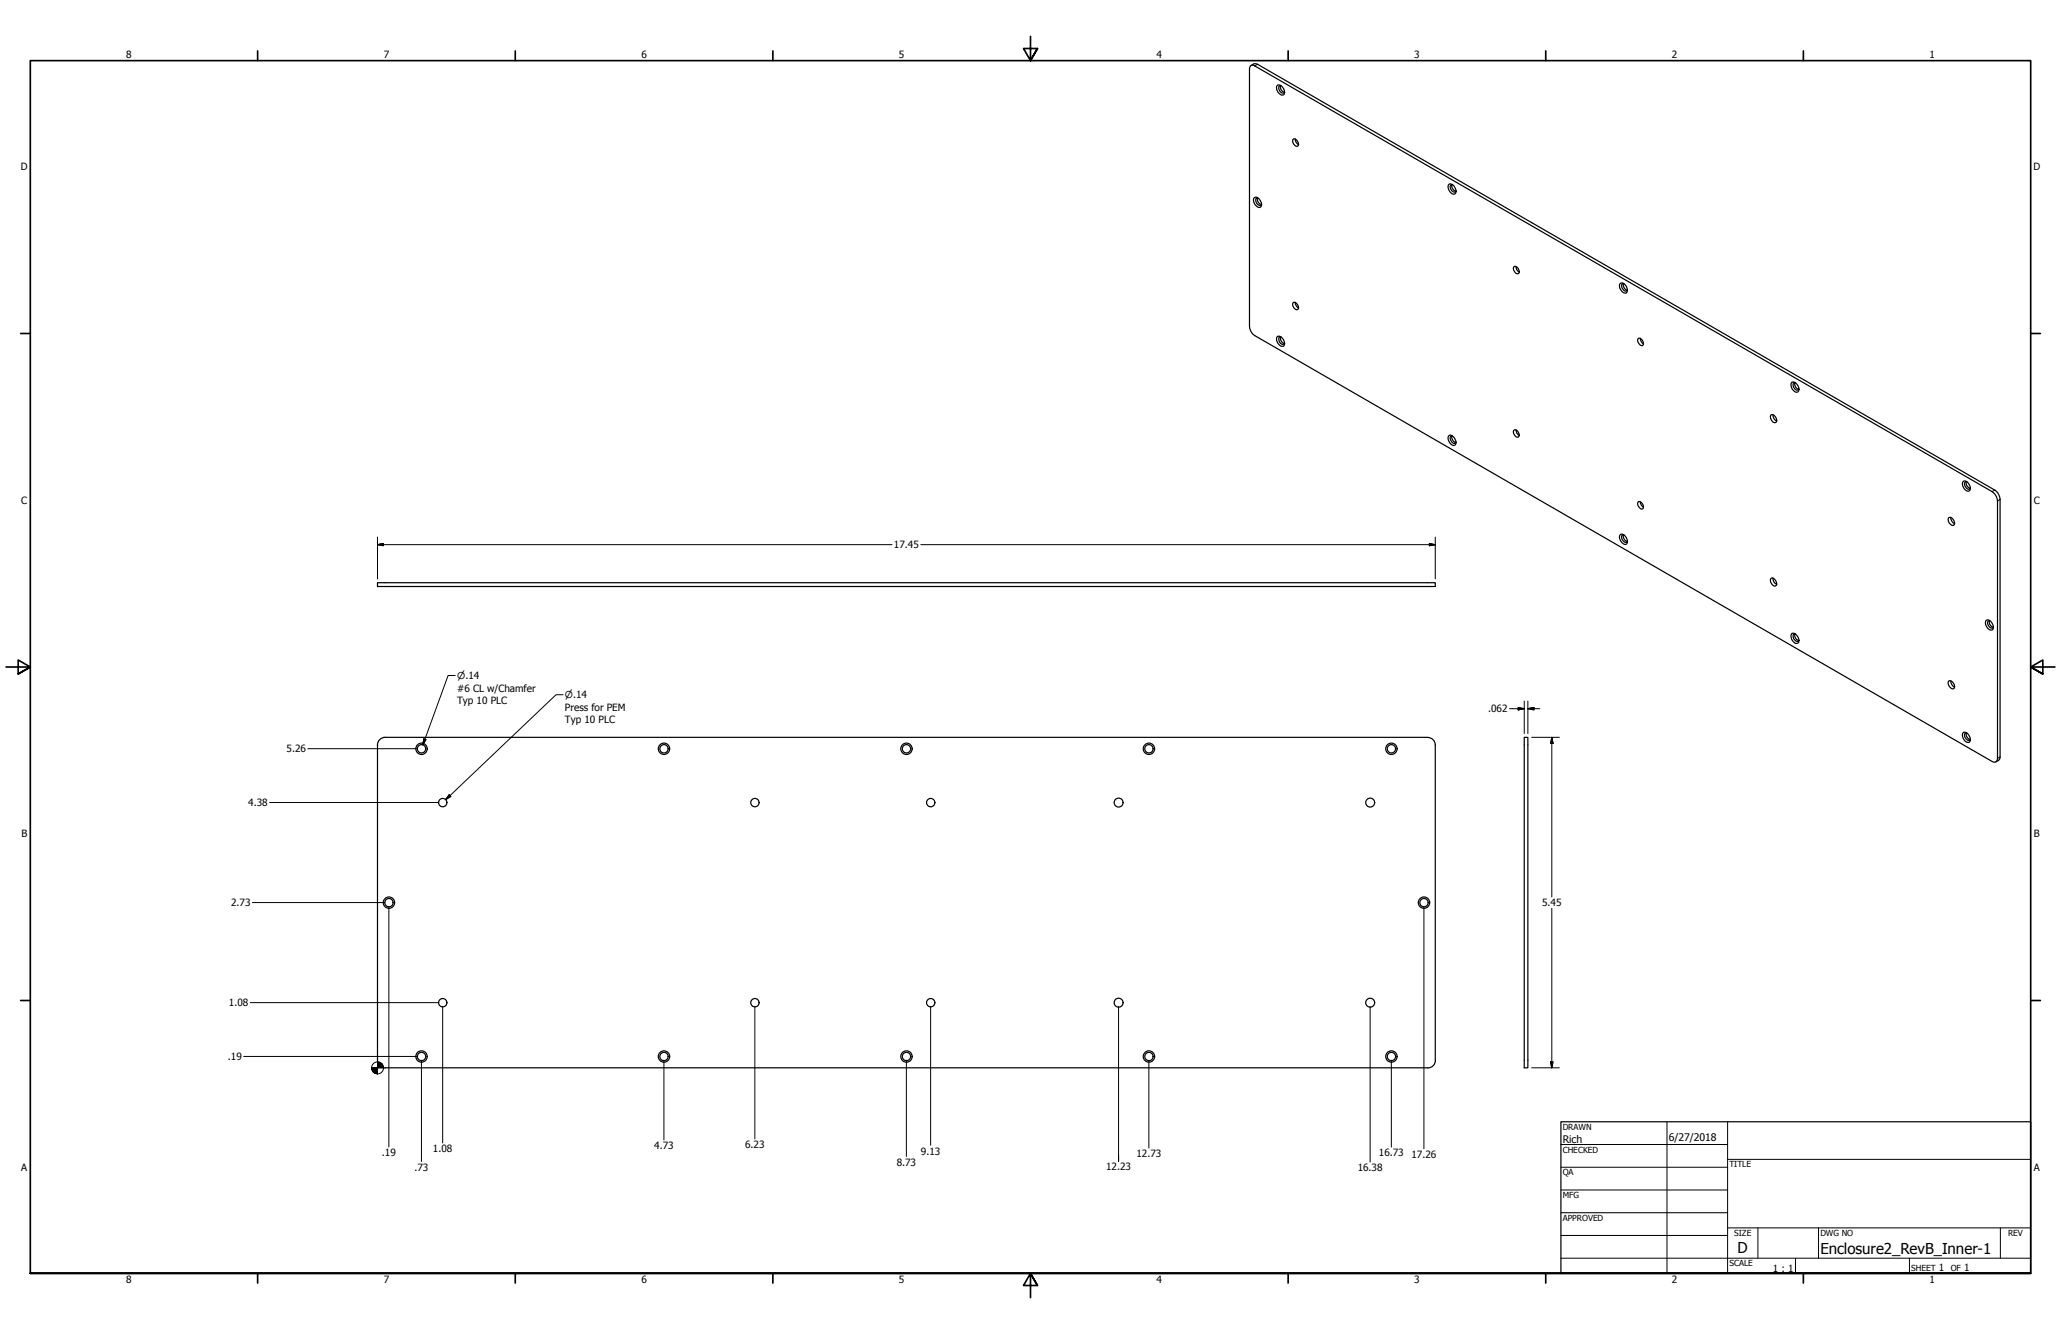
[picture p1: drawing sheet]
<svg xmlns="http://www.w3.org/2000/svg" width="864mm" height="559mm" viewBox="0 0 864 559" stroke-linecap="round" stroke-linejoin="round" font-family="sans-serif">
<!-- layer: Visible (ANSI) -->
<g fill="none" stroke="#000" stroke-width=".51">
<path d="M524 27.6l.5-.3 1.3 .3 308.9 178.3a5.1 5.1 0 0 1 2.3 4v107.8a1.39 1.39 0 0 1-.7 1.4 1.39 1.39 0 0 1-1.6-.1l-308.9-178.4a5 5 0 0 1-2.2-3.9v-107.8zM524.2 27.4a2.25 2.25 0 0 1 2.7-.5l309 178.4a4.8 4.8 0 0 1 2.2 3.9v107.9l-.7 1.4-1.1 .7M535.4 35.6a2.76 2.76 0 0 1 2.4 4.2 2.73 2.73 0 0 1-2.4-4.2zM536.6 35.9a2.33 2.33 0 0 0 1.6 2.8M536.8 35.9h-.5a1.83 1.83 0 0 0-.2 2.1 1.83 1.83 0 0 0 1.9 .9l.2-.5M541.7 58.5l.4-.3a2.28 2.28 0 0 1 1.9 2.8l-.4 .3a2.26 2.26 0 0 1-1.9-2.8zM542.7 58.2a2.72 2.72 0 0 0 1.4 2.4M607.3 77.1a2.79 2.79 0 0 1 2.3 4.2 2.79 2.79 0 0 1-2.3-4.2zM608.4 77.3a2.33 2.33 0 0 0 1.6 2.8M608.6 77.4l-.5-.1a1.87 1.87 0 0 0-.1 2.1 1.87 1.87 0 0 0 1.9 .9l.2-.4M525.7 82.7a2.76 2.76 0 0 1 2.4 4.1 2.73 2.73 0 0 1-2.4-4.1zM526.9 82.9a2.33 2.33 0 0 0 1.6 2.8"/>
<path d="M527.2 83l-.5-.1a1.83 1.83 0 0 0-.2 2.1 1.83 1.83 0 0 0 1.9 .9l.2-.4M634.2 111.9l.4-.3a2.01 2.01 0 0 1 1.5 3.1 2.26 2.26 0 0 1-1.9-2.8zM635.3 111.6a2.41 2.41 0 0 0 1.3 2.4M678.7 119l.4-.4a2.73 2.73 0 0 1 2.4 4.1 2.89 2.89 0 0 1-2.8-3.7zM680.2 118.8a2.48 2.48 0 0 0 1.7 2.8M680.5 118.9l-.5-.1a1.83 1.83 0 0 0-.2 2.1 1.83 1.83 0 0 0 1.9 .9l.2-.5M541.7 126.9l.4-.3a2.01 2.01 0 0 1 1.5 3.1 2.26 2.26 0 0 1-1.9-2.8zM542.7 126.7a2.95 2.95 0 0 0 1.4 2.3M535 141.3l.4-.4a2.73 2.73 0 0 1 2.4 4.1 2.89 2.89 0 0 1-2.8-3.7zM536.6 141.1a2.33 2.33 0 0 0 1.6 2.8M536.8 141.2l-.5-.1a1.83 1.83 0 0 0-.2 2.1 1.83 1.83 0 0 0 1.9 .9l.2-.5M686.3 141.9l.4-.2a2.01 2.01 0 0 1 1.5 3.1 2.28 2.28 0 0 1-1.9-2.9z"/>
<path d="M687.3 141.7a2.95 2.95 0 0 0 1.4 2.4M741.9 174l.4-.3a2.16 2.16 0 0 1 1.7 3.3 2.4 2.4 0 0 1-2.1-3zM742.9 173.7v.6a2.44 2.44 0 0 0 1.6 2M750.9 160.1a2.73 2.73 0 0 1 2.4 4.1 2.76 2.76 0 0 1-2.4-4.1zM752.1 160.3a2.33 2.33 0 0 0 1.6 2.8M752.3 160.3h-.5a1.83 1.83 0 0 0-.2 2.1 1.83 1.83 0 0 0 2 .9l.1-.5M607.3 182.4a2.76 2.76 0 0 1 2.3 4.1 2.76 2.76 0 0 1-2.3-4.1zM608.4 182.6a2.33 2.33 0 0 0 1.6 2.8M608.6 182.6h-.5a1.99 1.99 0 0 0 1.4 3.2l.6-.7M634.2 180.3l.4-.3a2.01 2.01 0 0 1 1.5 3.1 2.26 2.26 0 0 1-1.9-2.8zM635.3 180.1a2.58 2.58 0 0 0 1.3 2.3M686.3 210.4l.4-.3a2.08 2.08 0 0 1 1.5 3.1 2.28 2.28 0 0 1-1.9-2.8z"/>
<path d="M687.3 210.2a2.72 2.72 0 0 0 1.4 2.3M816.4 217l.4-.3a2.16 2.16 0 0 1 1.7 3.4 2.39 2.39 0 0 1-2.1-3.1zM817.4 216.7l.6 1.9 1 .8M822.8 201.5a2.76 2.76 0 0 1 2.3 4.2 2.76 2.76 0 0 1-2.3-4.2zM823.9 201.7a2.34 2.34 0 0 0 1.7 2.9M824.2 201.8h-.5a1.89 1.89 0 0 0-.1 2.1 1.89 1.89 0 0 0 1.8 .9l.2-.5M679.1 223.8a2.76 2.76 0 0 1 2.4 4.2 2.76 2.76 0 0 1-2.4-4.2zM680.2 224a2.51 2.51 0 0 0 1.7 2.9M680.5 224.1h-.5a1.83 1.83 0 0 0-.2 2.1 1.83 1.83 0 0 0 1.9 .9l.2-.5M158.2 244.1h443.2v1.6h-443.2zM741.9 242.4l.4-.3a2.16 2.16 0 0 1 1.7 3.4 2.4 2.4 0 0 1-2.1-3.1zM742.9 242.1v.7a2.44 2.44 0 0 0 1.6 2"/>
<path d="M832.4 259.7a2.79 2.79 0 0 1 2.4 4.2 2.79 2.79 0 0 1-2.4-4.2zM833.6 260a2.31 2.31 0 0 0 1.6 2.8M750.9 265.3a2.76 2.76 0 0 1 2.4 4.1 2.73 2.73 0 0 1-2.4-4.1zM752.1 265.6a2.33 2.33 0 0 0 1.6 2.8M752.3 265.6h-.5a1.83 1.83 0 0 0-.2 2.1 1.83 1.83 0 0 0 2 .8l.1-.4M833.8 260h-.4a1.83 1.83 0 0 0-.2 2.1 1.83 1.83 0 0 0 1.9 .9l.2-.5M816.4 285.4l.4-.3a2.23 2.23 0 0 1 1.7 3.4 2.48 2.48 0 0 1-2.1-3.1zM817.4 285.2l.6 1.8 1 .8M161.4 308.9h436.8M161.4 308.9a3.2 3.2 0 0 0-3.2 3.1v132.2a3.2 3.2 0 0 0 3.2 3.2M598.3 308.9a3.1 3.1 0 0 1 3.1 3.2v132M638.7 308.9h1.5v138.4h-1.5z"/>
<path d="M822.8 306.8a2.79 2.79 0 0 1 2.3 4.2 2.79 2.79 0 0 1-2.3-4.2zM823.9 307a2.31 2.31 0 0 0 1.7 2.8M824.2 307.1l-.5-.1a1.87 1.87 0 0 0-.2 2.1 1.87 1.87 0 0 0 1.9 .9l.2-.4M161.4 447.3h436.8M601.5 444.2a3.2 3.2 0 0 1-3.2 3.2"/>
<circle cx="176.6" cy="313.7" r="1.75"/>
<circle cx="176.6" cy="313.7" r="2.38"/>
<circle cx="278.2" cy="313.7" r="2.38"/>
<circle cx="278.2" cy="313.7" r="1.75"/>
<circle cx="379.8" cy="313.7" r="1.75"/>
<circle cx="379.8" cy="313.7" r="2.38"/>
<circle cx="481.4" cy="313.7" r="1.75"/>
<circle cx="481.4" cy="313.7" r="2.38"/>
<circle cx="583" cy="313.7" r="1.75"/>
<circle cx="583" cy="313.7" r="2.38"/>
<circle cx="185.5" cy="336.2" r="1.75"/>
<circle cx="316.3" cy="336.2" r="1.75"/>
<circle cx="390" cy="336.2" r="1.75"/>
<circle cx="468.7" cy="336.2" r="1.87"/>
<circle cx="574.1" cy="336.2" r="1.87"/>
<circle cx="163" cy="378.1" r="2.38"/>
<circle cx="163" cy="378.1" r="1.75"/>
<circle cx="596.7" cy="378.1" r="2.38"/>
<circle cx="596.7" cy="378.1" r="1.75"/>
<circle cx="185.5" cy="420" r="1.75"/>
<circle cx="316.3" cy="420" r="1.75"/>
<circle cx="390" cy="420" r="1.75"/>
<circle cx="468.7" cy="420" r="1.87"/>
<circle cx="574.1" cy="420" r="1.87"/>
<circle cx="176.6" cy="442.6" r="1.75"/>
<circle cx="176.6" cy="442.6" r="2.38"/>
<circle cx="278.2" cy="442.6" r="2.38"/>
<circle cx="278.2" cy="442.6" r="1.75"/>
<circle cx="379.8" cy="442.6" r="1.75"/>
<circle cx="379.8" cy="442.6" r="2.38"/>
<circle cx="481.4" cy="442.6" r="1.75"/>
<circle cx="481.4" cy="442.6" r="2.38"/>
<circle cx="583" cy="442.6" r="1.75"/>
<circle cx="583" cy="442.6" r="2.38"/>
</g>
<!-- layer: Visible Narrow (ANSI) -->
<path d="M526.9 26.9l-1.1 .7M835.9 205.3l-1.2 .6M838.1 209.2l-1.1 .7M838.1 317.1l-1.1 .6" fill="none" stroke="#000" stroke-width=".42"/>
<!-- layer: Border (ANSI) -->
<g fill="none" stroke="#000" stroke-width=".7">
<path d="M431.8 15.2v10.2l-2.9-5.1h5.8l-2.9 5.1 2.9-5.1M107.9 21.3v4.1M215.9 21.3v4.1M323.8 21.3v4.1M539.8 21.3v4.1M647.7 21.3v4.1M755.6 21.3v4.1M8.6 139.7h4.1M850.9 139.7h4.1M2.5 279.4h10.2l-5.1-2.9v5.8l5.1-2.9-5.1 2.9M861.1 279.4h-10.2l5.1-2.9v5.8l-5.1-2.9 5.1 2.9M8.6 419.1h4.1"/>
<path d="M850.9 419.1h4.1M12.7 533.4v-508h838.2v508h-838.2h838.2M107.9 533.4v4.1M215.9 533.4v4.1M323.8 533.4v4.1M434.7 538.5l-2.9-5.1 2.9 5.1h-5.8l2.9-5.1v10.2M539.8 533.4v4.1M647.7 533.4v4.1M755.6 533.4v4.1"/>
</g>
<!-- layer: Title (ANSI) -->
<g fill="none" stroke="#000" stroke-width=".42">
<path d="M654 479.4h69.9M698.5 469.9v63.5M723.9 469.9v63.5M654 488.9h69.9M654 498.5h69.9M723.9 485.6h127M654 508h69.9M654 517.5h69.9M723.9 514.3h127M736.6 514.3v12.7M762 514.3v12.7M838.2 514.3v12.7"/>
<path d="M654 527h196.9M752.3 527v6.4M800.1 527v6.4"/>
</g>
<path d="M654 469.9h196.9v63.5h-196.9z" fill="none" stroke="#000" stroke-width=".51"/>
<!-- layer: Dimension (ANSI) -->
<g fill="none" stroke="#000" stroke-width=".42">
<path d="M158.2 228.2l2.5-.6v1zM158.2 228.2h215.6M158.2 225v17.5M385.8 228.2h215.6M598.9 227.6l2.5 .6-2.5 .4zM601.4 225v17.5M190.8 283h-3l-10.6 29M236 291h-3l-46.2 44M632.5 296.9h6.2M636.1 296.4l2.6 .5-2.6 .5zM638.7 293.7v13.6M640.2 296.9l2.5-.5v1z"/>
<path d="M640.2 296.9h5M640.2 293.7v13.6M129 313.6h46M177.6 309.5l.9 .3-1.3 2.2zM641.8 308.9h11.6M650.2 308.9l.5 2.5h-1zM650.2 308.9v66.8M113 336.2h70.9M188.2 332.9l.7 .7-2.1 1.4zM105.8 378.1h55.6M162.9 379.7v100.7M596.6 379.7v101.5"/>
<path d="M650.2 380.5v66.8M104.9 420h79M185.5 421.6v57.2M316.3 421.6v55.5M390 421.6v58.1M468.7 421.6v64.7M574.1 421.6v65.2M102.1 442.5h72.9M176.6 444.1v42.5M278.2 444.1v33.4M379.8 444.1v40.3M481.4 444.1v36.8"/>
<path d="M583 444.1v36.4M641.8 447.3h11.6M649.7 444.8h1l-.5 2.5z"/>
<circle cx="158.2" cy="447.3" r="2.51"/>
</g>
<g fill="#000" stroke="#000" stroke-width=".42">
<path d="M158.2 228.2l2.5-.6zM158.2 228.2l2.5-.6v1zM598.9 228.6l2.5-.4zM598.9 227.6l2.5 .6-2.5 .4zM636.1 297.4l2.6-.5zM636.1 296.4l2.6 .5-2.6 .5zM640.2 296.9l2.5-.5zM640.2 296.9l2.5-.5v1zM177.6 309.5l-.4 2.5zM177.6 309.5l.9 .3-1.3 2.2zM650.2 308.9l.5 2.5zM650.2 308.9l.5 2.5h-1z"/>
<path d="M188.2 332.9l-1.4 2.1zM188.2 332.9l.7 .7-2.1 1.4zM155.7 447.3l.7 1.8zM155.7 447.3l1.5 2.3-.8-.5zM155.7 447.3l2.5 2.5-1-.2zM158.2 447.3h2.5zM158.2 444.8l2.5 2.5h-2.5zM158.2 444.8v5zM155.7 447.3h2.5v2.5zM155.7 447.3h2.5zM160 445.6l.7 1.7zM159.1 445l.9 .6 .7 1.7z"/>
<path d="M158.2 444.8l.9 .2 1.6 2.3zM649.7 444.8l.5 2.5zM649.7 444.8h1l-.5 2.5z"/>
</g>
<g font-size="6.3">
<text x="728.1" y="524.9">D</text>
<text x="762.8" y="525.4">Enclosure2_RevB_Inner-1</text>
</g>
<g font-size="4.4">
<text x="654.8" y="478.6">Rich</text>
<text x="699.3" y="478">6/27/2018</text>
</g>
<g font-size="4.2">
<text x="52.8" y="24.4">8</text>
<text x="160.8" y="24.4">7</text>
<text x="268.7" y="24.4">6</text>
<text x="376.7" y="24.4">5</text>
<text x="484.6" y="24.4">4</text>
<text x="592.6" y="24.4">3</text>
<text x="700.5" y="24.4">2</text>
<text x="808.5" y="24.4">1</text>
<text x="8.8" y="71.4">D</text>
<text x="852" y="71.4">D</text>
<text x="8.9" y="211.1">C</text>
<text x="852.2" y="211.1">C</text>
<text x="374.6" y="229.6">17.45</text>
<text x="191.6" y="289.9">#6 CL w/Chamfer</text>
<text x="191.6" y="295">Typ 10 PLC</text>
<text x="236.7" y="298">Press for PEM</text>
<text x="623.6" y="298.4">.062</text>
<text x="236.7" y="303">Typ 10 PLC</text>
<text x="120.1" y="315.2">5.26</text>
<text x="104" y="337.7">4.38</text>
<text x="9" y="350.8">B</text>
<text x="852.2" y="350.8">B</text>
<text x="96.8" y="379.6">2.73</text>
<text x="646.2" y="379.6">5.45</text>
<text x="95.9" y="421.5">1.08</text>
<text x="95.5" y="444.1">.19</text>
<text x="160" y="484.4">.19</text>
<text x="181.4" y="482.7">1.08</text>
<text x="274.1" y="481.5">4.73</text>
<text x="312.2" y="481">6.23</text>
<text x="385.9" y="483.6">9.13</text>
<text x="476.2" y="484.8">12.73</text>
<text x="577.8" y="484.4">16.73</text>
<text x="591.4" y="485.1">17.26</text>
<text x="8.9" y="490.5">A</text>
<text x="173.7" y="490.5">.73</text>
<text x="375.7" y="488.4">8.73</text>
<text x="463.5" y="490.3">12.23</text>
<text x="568.9" y="490.7">16.38</text>
<text x="852.2" y="490.5">A</text>
<text x="742.9" y="532.6">1 : 1</text>
<text x="812.4" y="532.6">1</text>
<text x="823" y="532.6">1</text>
<text x="52.8" y="537.5">8</text>
<text x="160.8" y="537.5">7</text>
<text x="268.7" y="537.5">6</text>
<text x="376.7" y="537.5">5</text>
<text x="484.6" y="537.5">4</text>
<text x="592.6" y="537.5">3</text>
<text x="700.5" y="537.5">2</text>
<text x="808.5" y="537.5">1</text>
</g>
<g font-size="4">
<text x="191.6" y="284.4">⌀.14</text>
<text x="236.7" y="292.5">⌀.14</text>
</g>
<g font-size="3.5">
<text x="654.8" y="473.2">DRAWN</text>
<text x="654.8" y="482.8">CHECKED</text>
<text x="724.7" y="488.9">TITLE</text>
<text x="654.8" y="492.3">QA</text>
<text x="654.8" y="501.8">MFG</text>
<text x="654.8" y="511.4">APPROVED</text>
<text x="726.7" y="517.7">SIZE</text>
<text x="762.8" y="517.7">DWG NO</text>
<text x="841.4" y="517.7">REV</text>
<text x="724.7" y="530.4">SCALE</text>
<text x="800.9" y="532.6">SHEET</text>
<text x="817.4" y="532.6">OF</text>
</g>
</svg>
